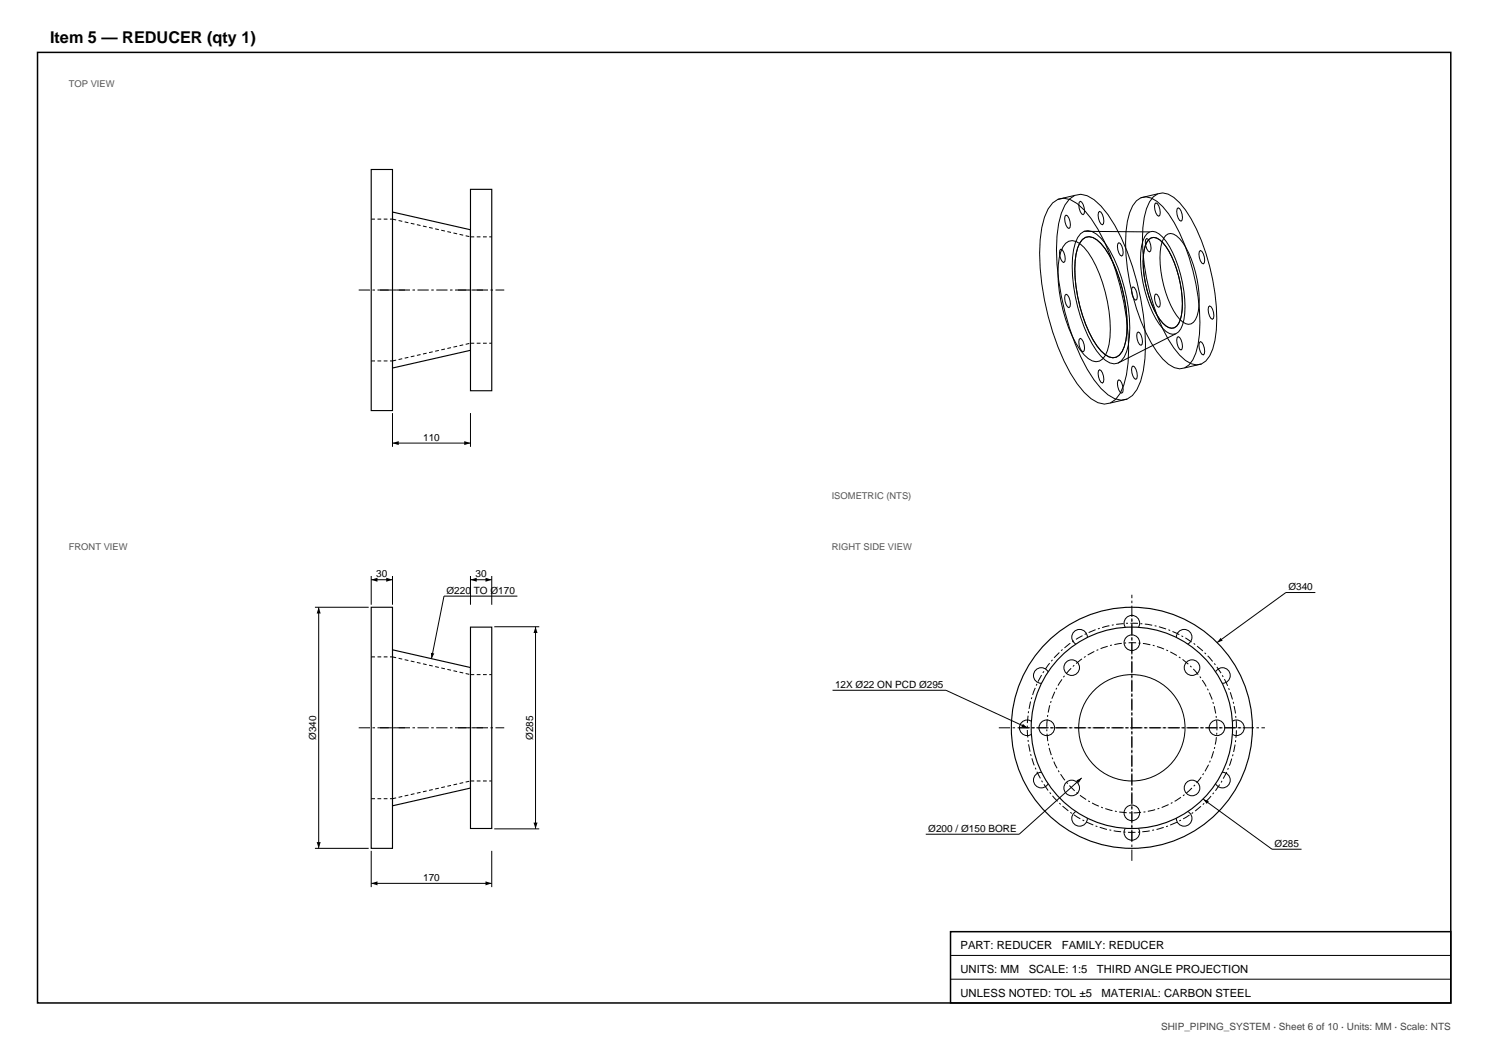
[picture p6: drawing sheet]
<svg xmlns="http://www.w3.org/2000/svg" width="420mm" height="297mm" viewBox="0 0 420 297" stroke-linecap="round" stroke-linejoin="round" font-family="sans-serif">
<path d="M10.6 14.8h398.6v268.1h-398.6z" fill="none" stroke="#000" stroke-width=".42"/>
<g fill="#fff" stroke="#000" stroke-width=".32">
<path d="M110.7 59.8l22 5v34l-22 5z" fill-rule="evenodd"/>
<path d="M104.7 47.8h6v68h-6z" fill-rule="evenodd"/>
<path d="M132.7 53.4h6v56.8h-6z" fill-rule="evenodd"/>
</g>
<path d="M104.7 61.8h6M110.7 61.8l22 5M132.7 66.8h6M132.7 96.8h6M104.7 101.8h6M110.7 101.8l22-5" fill="none" stroke="#000" stroke-width=".28" stroke-dasharray="1.1 .7" stroke-linecap="butt"/>
<path d="M101.2 81.8h13M107.2 81.8h29M129.2 81.8h13" fill="none" stroke="#000" stroke-width=".28" stroke-dasharray="3.2 .7 .7 .7" stroke-linecap="butt"/>
<g fill="#fff" stroke="#000" stroke-width=".32">
<path d="M110.7 183.3l22 5v34l-22 5z" fill-rule="evenodd"/>
<path d="M104.7 171.3h6v68h-6z" fill-rule="evenodd"/>
<path d="M132.7 176.9h6v56.8h-6z" fill-rule="evenodd"/>
</g>
<path d="M104.7 185.3h6M110.7 185.3l22 5M132.7 190.3h6M104.7 225.3h6M110.7 225.3l22-5M132.7 220.3h6" fill="none" stroke="#000" stroke-width=".28" stroke-dasharray="1.1 .7" stroke-linecap="butt"/>
<path d="M101.2 205.3h13M107.2 205.3h29M129.2 205.3h13" fill="none" stroke="#000" stroke-width=".28" stroke-dasharray="3.2 .7 .7 .7" stroke-linecap="butt"/>
<circle cx="319.3" cy="205.3" r="34" fill="#fff" stroke="#000" stroke-width=".32"/>
<g fill="none" stroke="#000" stroke-width=".28">
<circle cx="304.5" cy="179.7" r="2.2"/>
<circle cx="319.3" cy="175.8" r="2.2"/>
<circle cx="334" cy="179.7" r="2.2"/>
<circle cx="293.7" cy="190.5" r="2.2"/>
<circle cx="344.8" cy="190.5" r="2.2"/>
<circle cx="289.8" cy="205.3" r="2.2"/>
<circle cx="319.3" cy="205.3" r="20"/>
<circle cx="348.8" cy="205.3" r="2.2"/>
<circle cx="293.7" cy="220" r="2.2"/>
<circle cx="304.5" cy="230.8" r="2.2"/>
<circle cx="319.3" cy="234.8" r="2.2"/>
<circle cx="334" cy="230.8" r="2.2"/>
<circle cx="344.8" cy="220" r="2.2"/>
</g>
<path d="M348.8 205.3a29.5 29.5 0 0 0-43.7-25.9 29.5 29.5 0 0 0-1.8 50.7 29.5 29.5 0 0 0 45.4-22.6l.1-2.2" fill="none" stroke="#000" stroke-width=".28" stroke-dasharray="2.1 .7 .5 .7" stroke-linecap="butt"/>
<g fill="#fff" stroke="#000" stroke-width=".32">
<circle cx="319.3" cy="205.3" r="22"/>
<circle cx="319.3" cy="205.3" r="17"/>
</g>
<circle cx="319.3" cy="205.3" r="20" fill="none" stroke="#000" stroke-width=".28"/>
<circle cx="319.3" cy="205.3" r="28.4" fill="#fff" stroke="#000" stroke-width=".32"/>
<g fill="none" stroke="#000" stroke-width=".28">
<path d="M296.9 57.2a4.9 4.9 0 0 1 6.9 .2 29.1 29.1 0 0 1 7.7 10.7 73.5 73.5 0 0 1 6.7 34.2 16.9 16.9 0 0 1-3.5 10.4 4.9 4.9 0 0 1-6.9-.2 29.1 29.1 0 0 1-7.7-10.7 73.5 73.5 0 0 1-6.7-34.2 16.9 16.9 0 0 1 3.5-10.4zM301.7 56.1a4.9 4.9 0 0 1 6.9 .2 29.1 29.1 0 0 1 7.7 10.7 73.5 73.5 0 0 1 6.7 34.2 16.9 16.9 0 0 1-3.6 10.4 4.9 4.9 0 0 1-6.9-.2 29.1 29.1 0 0 1-7.6-10.7 73.5 73.5 0 0 1-6.7-34.2 16.9 16.9 0 0 1 3.5-10.4zM303.2 55.1l-4.8 1.1M304.4 57.1l.3-.3a3.1 3.1 0 0 1 1.1 3.4l-.3 .3a3.1 3.1 0 0 1-1.1-3.4zM309.8 59.9l.3-.3a3.1 3.1 0 0 1 1.2 3.5l-.3 .3a3.1 3.1 0 0 1-1.2-3.5zM320.6 56.6a4.1 4.1 0 0 1 5.7 .2 24.3 24.3 0 0 1 6.4 8.9 61.4 61.4 0 0 1 5.6 28.5 14.1 14.1 0 0 1-2.9 8.7 4.1 4.1 0 0 1-5.8-.1 24.3 24.3 0 0 1-6.4-9 61.4 61.4 0 0 1-5.6-28.5 14.1 14.1 0 0 1 3-8.7zM325.3 55.5a4.1 4.1 0 0 1 5.8 .2 24.3 24.3 0 0 1 6.4 8.9 61.4 61.4 0 0 1 5.6 28.5 14.1 14.1 0 0 1-3 8.7 4.1 4.1 0 0 1-5.7-.1 24.3 24.3 0 0 1-6.4-9 61.4 61.4 0 0 1-5.6-28.5 14.1 14.1 0 0 1 2.9-8.7zM325.8 57.5l.3-.3a3.1 3.1 0 0 1 1.1 3.5l-.3 .3a3.1 3.1 0 0 1-1.1-3.5zM326.6 54.7l-4.8 1.1M332 58.9l.3-.3a3.1 3.1 0 0 1 1.1 3.5l-.3 .3a3.1 3.1 0 0 1-1.1-3.5zM299 70.6l.3-.3a3.1 3.1 0 0 1 1.1 3.4l-.3 .3a3.1 3.1 0 0 1-1.1-3.4zM300.4 61l.3-.3a3.1 3.1 0 0 1 1.1 3.4l-.3 .3a3.1 3.1 0 0 1-1.1-3.4z"/>
<path d="M300.6 68.6a2.89 2.89 0 0 1 4 .2 23.5 23.5 0 0 1 6.4 11 34.8 34.8 0 0 1 1.4 19.1 3.4 3.4 0 0 1-4.3 2.9 11.1 11.1 0 0 1-4.6-4.9 41.2 41.2 0 0 1-4.7-24.2l.4-1.7 .6-1.4zM304.8 65.9a3.2 3.2 0 0 1 4.5 .1 25.9 25.9 0 0 1 7 12.2 43.3 43.3 0 0 1 2 19.1 6.6 6.6 0 0 1-3 5.1 4.5 4.5 0 0 1-4.7-1.9 39.7 39.7 0 0 1-7.8-19.8 24.1 24.1 0 0 1 1.2-13.7zM305.3 67.5a2.89 2.89 0 0 1 4.1 .1 23.5 23.5 0 0 1 6.4 11.1 34.8 34.8 0 0 1 1.3 19.1 3.4 3.4 0 0 1-4.3 2.9 11.1 11.1 0 0 1-4.5-4.9 41.2 41.2 0 0 1-4.8-24.2l.5-1.7 .6-1.4zM305.8 65.2l18.5 .2M315.3 68.8l.3-.3a3.1 3.1 0 0 1 1.1 3.4l-.3 .3a3.1 3.1 0 0 1-1.1-3.4zM323.2 67.6l.3-.3a3.1 3.1 0 0 1 1.1 3.4l-.3 .3a3.1 3.1 0 0 1-1.1-3.4zM323.5 65.9a2.46 2.46 0 0 1 3.5 .1 20 20 0 0 1 5.4 9.4 29.6 29.6 0 0 1 1.2 16.2 2.89 2.89 0 0 1-3.7 2.5 14 14 0 0 1-5.6-7.9 34.1 34.1 0 0 1-2.3-16.8l.4-1.5zM324.1 67.5a2.17 2.17 0 0 1 3 .1 22.2 22.2 0 0 1 5.8 12.3 19.7 19.7 0 0 1-.4 11.4 2.19 2.19 0 0 1-3.7 .6 22.2 22.2 0 0 1-5.8-12.3 19.7 19.7 0 0 1 .5-11.3zM328.8 66.4a2.17 2.17 0 0 1 3.1 .1 22.2 22.2 0 0 1 5.8 12.3 19.7 19.7 0 0 1-.5 11.3 2.19 2.19 0 0 1-3.6 .7 22.2 22.2 0 0 1-5.8-12.3 19.7 19.7 0 0 1 .4-11.3zM338.3 71l.3-.3a3.1 3.1 0 0 1 1.1 3.4l-.3 .3a3.1 3.1 0 0 1-1.1-3.4zM300.4 83.3l.3-.3a3.1 3.1 0 0 1 1.1 3.5l-.3 .3a3.1 3.1 0 0 1-1.1-3.5zM304.4 95.7l.3-.2a3.1 3.1 0 0 1 1.1 3.4l-.3 .3a3.1 3.1 0 0 1-1.1-3.5z"/>
<path d="M319.3 81.2l.3-.3a3.1 3.1 0 0 1 1.1 3.5l-.3 .3a3.1 3.1 0 0 1-1.1-3.5zM320.7 93.9l.3-.3a3.1 3.1 0 0 1 1.2 3.5l-.3 .3a3.1 3.1 0 0 1-1.2-3.5zM325.8 83.2l.3-.3a3.1 3.1 0 0 1 1.1 3.5l-.3 .3a3.1 3.1 0 0 1-1.1-3.5zM331.7 94.1l-16.4 8.3M332 95.2l.3-.2a3.1 3.1 0 0 1 1.1 3.4l-.3 .3a3.1 3.1 0 0 1-1.1-3.5zM338.3 96.6l.3-.2a3.1 3.1 0 0 1 1.1 3.4l-.3 .3a3.1 3.1 0 0 1-1.1-3.5zM340.9 86.6l.3-.3a3.1 3.1 0 0 1 1.1 3.5l-.3 .2a3.1 3.1 0 0 1-1.1-3.4zM110.7 116.5v9.5M132.7 116.5v9.5M309.8 104.6l.3-.3a3.1 3.1 0 0 1 1.2 3.4l-.3 .3a3.1 3.1 0 0 1-1.2-3.4zM315.3 107.4l.3-.3a3.1 3.1 0 0 1 1.1 3.5l-.3 .3a3.1 3.1 0 0 1-1.1-3.5zM317.9 112.6l-4.7 1.1"/>
<path d="M319.3 103.5l.3-.3a3.1 3.1 0 0 1 1.1 3.5l-.3 .3a3.1 3.1 0 0 1-1.1-3.5zM338.9 102.7l-4.8 1.1M110.7 125h22M88.8 171.3h15.2M89.9 171.3v68M104.7 162.5v8.1M104.7 163.5h6M110.7 162.5v8.1M132.7 163.5h6M132.7 162.5v8.1M138.7 162.5v8.1M139.4 176.8h12.7"/>
<path d="M145.9 168.1h-20.7l-3.5 17.7M151.1 176.8v57M371 167.1h-8.3l-19.4 14.1M234.8 194.7h32l23 10.6M305.1 219.4l-17.6 15.9h-26.4M88.8 239.3h15.2M104.7 240v10.2M138.7 240v10.2M139.4 233.8h12.7M339.4 225.4l19.4 14.1h8.3M104.7 249.2h34M268.1 276.2h141.1"/>
<path d="M268.1 269.5h141.1"/>
<circle cx="302.3" cy="188.3" r="2.2"/>
<circle cx="319.3" cy="181.3" r="2.2"/>
<circle cx="336.2" cy="188.3" r="2.2"/>
<circle cx="295.3" cy="205.3" r="2.2"/>
<circle cx="319.3" cy="205.3" r="15"/>
<circle cx="343.3" cy="205.3" r="2.2"/>
<circle cx="302.3" cy="222.2" r="2.2"/>
<circle cx="319.3" cy="229.3" r="2.2"/>
<circle cx="336.2" cy="222.2" r="2.2"/>
</g>
<path d="M343.3 205.3a24 24 0 0 0-35.5-21.1 24 24 0 0 0-1.6 41.2 24 24 0 0 0 37-18.2l.1-1.9" fill="none" stroke="#000" stroke-width=".28" stroke-dasharray="2.1 .7 .5 .7" stroke-linecap="butt"/>
<path d="M281.7 205.3h75.1M287.3 205.3h63.9M319.3 237.2v-63.8M319.3 242.8v-75.1" fill="none" stroke="#000" stroke-width=".28" stroke-dasharray="3.2 .7 .7 .7" stroke-linecap="butt"/>
<g fill="#000">
<path d="M110.7 125l1.8-.6v1.1zM130.9 124.4l1.8 .6-1.8 .5zM89.9 171.3l.6 1.7h-1.2zM104.7 163.5l1.8-.5v1.1zM108.9 163l1.8 .5-1.8 .6zM132.7 163.5l1.8-.5v1.1zM136.9 163l1.8 .5-1.8 .6zM151.1 176.8l.5 1.7h-1.1zM121.5 184.1l1 .2-.8 1.5zM344.3 179.9l.6 .8-1.6 .5zM288.5 204.2l1.3 1.1-1.7-.2zM303.6 220.1l1.5-.7-.8 1.4z"/>
<path d="M89.3 237.5h1.2l-.6 1.8zM150.5 232h1.1l-.5 1.8zM339.4 225.4l1.6 .6-.6 .8zM104.7 249.2l1.8-.6v1.1zM136.9 248.6l1.8 .6-1.8 .5z"/>
</g>
<path d="M268.1 262.8h141.1v20.1h-141.1z" fill="none" stroke="#000" stroke-width=".42"/>
<text font-size="4.6" x="14.1" y="12">Item 5 — REDUCER (qty 1)</text>
<g font-size="3.2">
<text x="270.9" y="267.7">PART: REDUCER</text>
<text x="299.5" y="267.7">FAMILY: REDUCER</text>
<text x="270.9" y="274.4">UNITS: MM</text>
<text x="290.2" y="274.4">SCALE: 1:5</text>
<text x="309.4" y="274.4">THIRD ANGLE PROJECTION</text>
<text x="270.9" y="281.1">UNLESS NOTED: TOL ±5</text>
<text x="310.7" y="281.1">MATERIAL: CARBON STEEL</text>
</g>
<g font-size="2.8">
<text x="119.4" y="124.3">110</text>
<text x="106.1" y="162.8">30</text>
<text x="125.9" y="167.4">Ø220 TO Ø170</text>
<text x="134.1" y="162.8">30</text>
<text x="363.4" y="166.4">Ø340</text>
<text x="235.5" y="194">12X Ø22 ON PCD Ø295</text>
<text x="89.2" y="208.7" transform="rotate(-90 89.2 208.7)">Ø340</text>
<text x="150.4" y="208.7" transform="rotate(-90 150.4 208.7)">Ø285</text>
<text x="261.8" y="234.6">Ø200 / Ø150 BORE</text>
<text x="359.5" y="238.8">Ø285</text>
<text x="119.4" y="248.5">170</text>
</g>
<text font-size="2.8" fill="#444" x="327.5" y="290.7">SHIP_PIPING_SYSTEM · Sheet 6 of 10 · Units: MM · Scale: NTS</text>
<g font-size="2.6" fill="#555">
<text x="19.4" y="24.7">TOP VIEW</text>
<text x="234.6" y="140.7">ISOMETRIC (NTS)</text>
<text x="19.4" y="155.2">FRONT VIEW</text>
<text x="234.6" y="155.2">RIGHT SIDE VIEW</text>
</g>
</svg>
